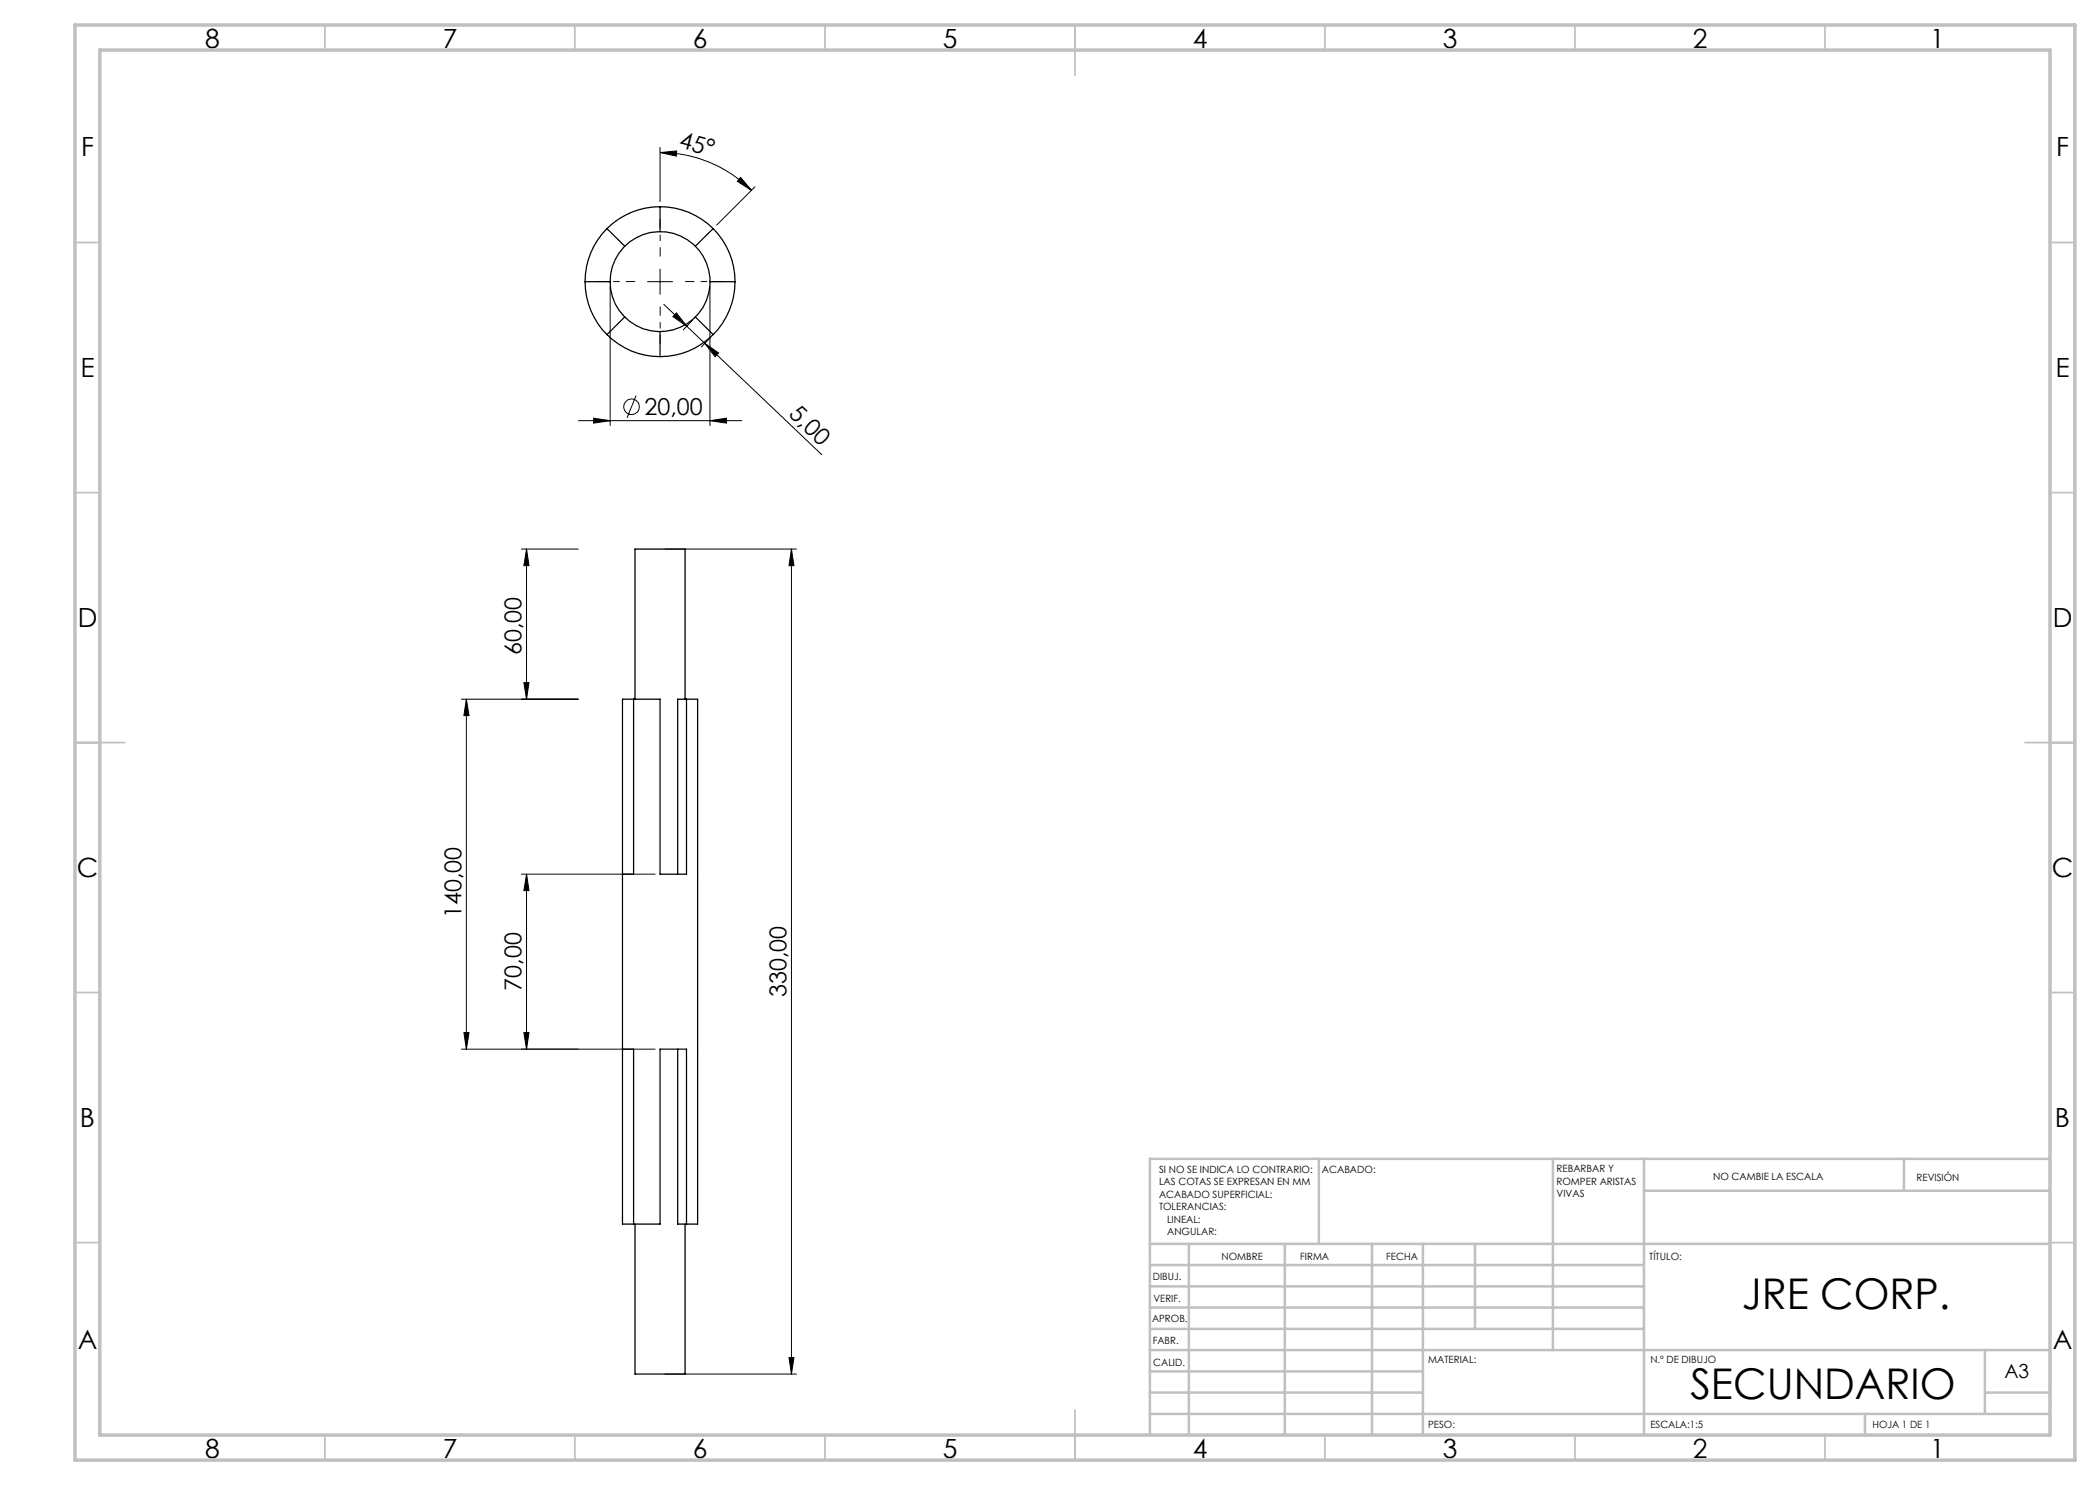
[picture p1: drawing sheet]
<svg xmlns="http://www.w3.org/2000/svg" width="420mm" height="297mm" viewBox="0 0 420 297" stroke-linecap="round" stroke-linejoin="round" font-family="sans-serif">
<g fill="none" stroke="#000" stroke-width=".25">
<path d="M117 56.3a15 15 0 0 0 4.4 10.6M117 56.3h5M121.4 45.7a15 15 0 0 0-4.4 10.6M121.4 45.7l3.6 3.5M132 41.3a15 15 0 0 1 10.6 4.4M132 41.3a15 15 0 0 0-10.6 4.4M132 41.3v5M142 56.3h5M142.6 45.7a15 15 0 0 1 4.4 10.6M142.6 45.7l-3.5 3.5M147 56.3a15 15 0 0 1-4.4 10.6M121.4 66.9a14.8 14.8 0 0 0 10.6 4.4"/>
<path d="M125 63.4l-3.6 3.5M132 66.3v5M139.1 63.4l3.5 3.5M142.6 66.9a14.8 14.8 0 0 1-10.6 4.4M126.7 139.8v35h-2.2M126.7 139.8h5.3v35h5.3v-35M126.7 139.8h-2.2v105h2.2M127 139.8v-30h10v30M137.3 139.8h2.2v105h-2.2M137.3 139.8h-1.8v35M124.5 209.8h2.2v35M135.5 209.8v35h1.8"/>
<path d="M126.7 244.8h5.3v-35h5.3v35M127 244.8v30h10v-30"/>
<circle cx="132" cy="56.3" r="10"/>
</g>
<g fill="none" stroke="#000" stroke-width=".2">
<path d="M132 29.5v10.8M132 30.5l3.3-.3v1zM132 30.5a25.7 25.7 0 0 1 18.3 7.6M148.1 35.5l2.2 2.6-2.8-1.8zM151 37.4l-7.7 7.6M122 57.3v27.8M129.5 56.3h5M132 53.8v5M142 57.3v27.8M127.2 79.1l-1.8 4.5M132.8 60.9l8.2 7.8M135.3 62.6l2 2.6-2.7-1.9z"/>
<path d="M138.6 64l-1.9 2M141 68.7l2.7 1.9-.7 .7zM141 68.7l23.4 22.2M142.2 67.4l-1.9 2M115.7 84.1h32.6M118.7 83.6l3.3 .5-3.3 .5zM142 84.1l3.3-.5v1zM104.3 109.8h11.3M105.3 109.8v30M105.3 109.8l.5 3.3h-1zM133 109.8h26.3M158.3 109.8v165"/>
<path d="M158.3 109.8l.5 3.3h-1zM92.3 139.8h23.3M93.3 139.8v70M93.3 139.8l.5 3.3h-1zM104.8 136.5h1l-.5 3.3zM104.3 174.8h26.7M105.3 174.8v35M105.3 174.8l.5 3.3h-1zM92.3 209.8h38.7M92.8 206.5h1l-.5 3.3zM104.8 206.5h1l-.5 3.3zM133 274.8h26.3"/>
<path d="M157.8 271.5h1l-.5 3.3z"/>
<circle cx="126.3" cy="81.4" r="1.56"/>
</g>
<path d="M127 56.3h-7.5M132 51.3v-7.5M137 56.3h7.5M132 61.3v7.5" fill="none" stroke="#000" stroke-width=".2" stroke-dasharray="15.2 1.3 1.3 1.3" stroke-dashoffset="13.4" stroke-linecap="butt"/>
<g fill="none" stroke="#c0c0c0" stroke-width=".35">
<path d="M65 5v5M115 5v5M165 5v5M215 5v10M265 5v5M315 5v5M365 5v5M15 48.5h5M410 48.5h5M15 98.5h5M410 98.5h5M15 148.5h10"/>
<path d="M405 148.5h10M15 198.5h5M410 198.5h5M15 248.5h5M410 248.5h5M65 287v5M115 287v5M165 287v5M215 282v10M265 287v5M315 287v5M365 287v5"/>
</g>
<g fill="none" stroke="#c0c0c0" stroke-width=".5">
<path d="M263.8 231.8v17M310.6 231.8v38.2M328.8 231.8v55.2M328.8 238.2h81.2M380.8 231.8v6.4M410 231.8h-180v55.2M230 248.8h180M230 257.3h98.8M230 253h98.8M237.8 248.8v38.2M257 248.8v38.2M274.4 248.8v38.2"/>
<path d="M284.6 248.8v38.2M295 248.8v17M230 265.8h98.8M230 261.5h98.8M230 278.5h54.6M230 274.3h54.6M230 270h180M397 278.5h13M397 270v12.8M230 282.8h180M373 282.8v4.2"/>
</g>
<path d="M15 5h400v287h-400zM20 10h390v277h-390z" fill="none" stroke="#c0c0c0" stroke-width=".7"/>
<g fill="#000">
<path d="M148.1 35.5l2.2 2.6-2.8-1.8zM132 30.5l3.3-.3v1z"/>
<path d="M135.3 62.6l2 2.6-2.7-1.9zM141 68.7l2.7 1.9-.7 .7z"/>
<path d="M118.7 83.6l3.3 .5-3.3 .5zM142 84.1l3.3-.5v1z"/>
<path d="M105.3 174.8l.5 3.3h-1zM104.8 206.5h1l-.5 3.3z"/>
<path d="M157.8 271.5h1l-.5 3.3zM158.3 109.8l.5 3.3h-1zM104.8 136.5h1l-.5 3.3zM105.3 109.8l.5 3.3h-1zM92.8 206.5h1l-.5 3.3zM93.3 139.8l.5 3.3h-1z"/>
</g>
<g font-size="8.5">
<text x="348.4" y="261.7">JRE CORP.</text>
<text x="338.1" y="279.7">SECUNDARIO</text>
</g>
<g font-size="5.3">
<text x="41" y="9.5">8</text>
<text x="88.5" y="9.5">7</text>
<text x="138.5" y="9.5">6</text>
<text x="188.5" y="9.5">5</text>
<text x="238.5" y="9.5">4</text>
<text x="288.5" y="9.5">3</text>
<text x="338.5" y="9.5">2</text>
<text x="386" y="9.5">1</text>
<text x="16.2" y="31.2">F</text>
<text x="411.2" y="31.2">F</text>
<text x="16.1" y="75.5">E</text>
<text x="411.1" y="75.5">E</text>
<text x="15.5" y="125.5">D</text>
<text x="410.5" y="125.5">D</text>
<text x="15.4" y="175.5">C</text>
<text x="410.4" y="175.5">C</text>
<text x="16" y="225.5">B</text>
<text x="411" y="225.5">B</text>
<text x="15.5" y="269.7">A</text>
<text x="410.5" y="269.7">A</text>
<text x="41" y="291.5">8</text>
<text x="88.5" y="291.5">7</text>
<text x="138.5" y="291.5">6</text>
<text x="188.5" y="291.5">5</text>
<text x="238.5" y="291.5">4</text>
<text x="288.5" y="291.5">3</text>
<text x="338.5" y="291.5">2</text>
<text x="386" y="291.5">1</text>
</g>
<g font-size="4.7">
<text x="135.6" y="29.5" transform="rotate(15 135.6 29.5)">45°</text>
<text x="128.9" y="83">20,00</text>
<text x="157.6" y="83.1" transform="rotate(44 157.6 83.1)">5,00</text>
<text x="104.3" y="131.1" transform="rotate(-90 104.3 131.1)">60,00</text>
<text x="92.3" y="183.6" transform="rotate(-90 92.3 183.6)">140,00</text>
<text x="104.3" y="198.1" transform="rotate(-90 104.3 198.1)">70,00</text>
<text x="157.3" y="199.4" transform="rotate(-90 157.3 199.4)">330,00</text>
</g>
<text font-size="3.9" x="400.9" y="275.5">A3</text>
<g font-size="2">
<text x="231.8" y="234.6">SI NO SE INDICA LO CONTRARIO:</text>
<text x="231.8" y="237.1">LAS COTAS SE EXPRESAN EN MM</text>
<text x="231.8" y="239.6">ACABADO SUPERFICIAL:</text>
<text x="264.4" y="234.6">ACABADO:</text>
<text x="311.3" y="234.5">REBARBAR Y</text>
<text x="311.3" y="237">ROMPER ARISTAS</text>
<text x="311.3" y="239.5">VIVAS</text>
<text x="342.6" y="236">NO CAMBIE LA ESCALA</text>
<text x="383.3" y="236.2">REVISIÓN</text>
<text x="231.8" y="242.1">TOLERANCIAS:</text>
<text x="233.4" y="244.6">LINEAL:</text>
<text x="233.4" y="247.1">ANGULAR:</text>
<text x="244.3" y="252">NOMBRE</text>
<text x="260" y="251.9">FIRMA</text>
<text x="277.2" y="251.9">FECHA</text>
<text x="329.9" y="251.9">TÍTULO:</text>
<text x="230.6" y="256.1">DIBUJ.</text>
<text x="230.7" y="260.3">VERIF.</text>
<text x="230.4" y="264.4">APROB.</text>
<text x="230.5" y="268.8">FABR.</text>
<text x="230.7" y="273.1">CALID.</text>
<text x="285.6" y="272.5">MATERIAL:</text>
<text x="330.1" y="272.5">N.º DE DIBUJO</text>
<text x="285.6" y="285.5">PESO:</text>
<text x="330.1" y="285.6">ESCALA:1:5</text>
<text x="374.5" y="285.6">HOJA 1 DE 1</text>
</g>
</svg>
